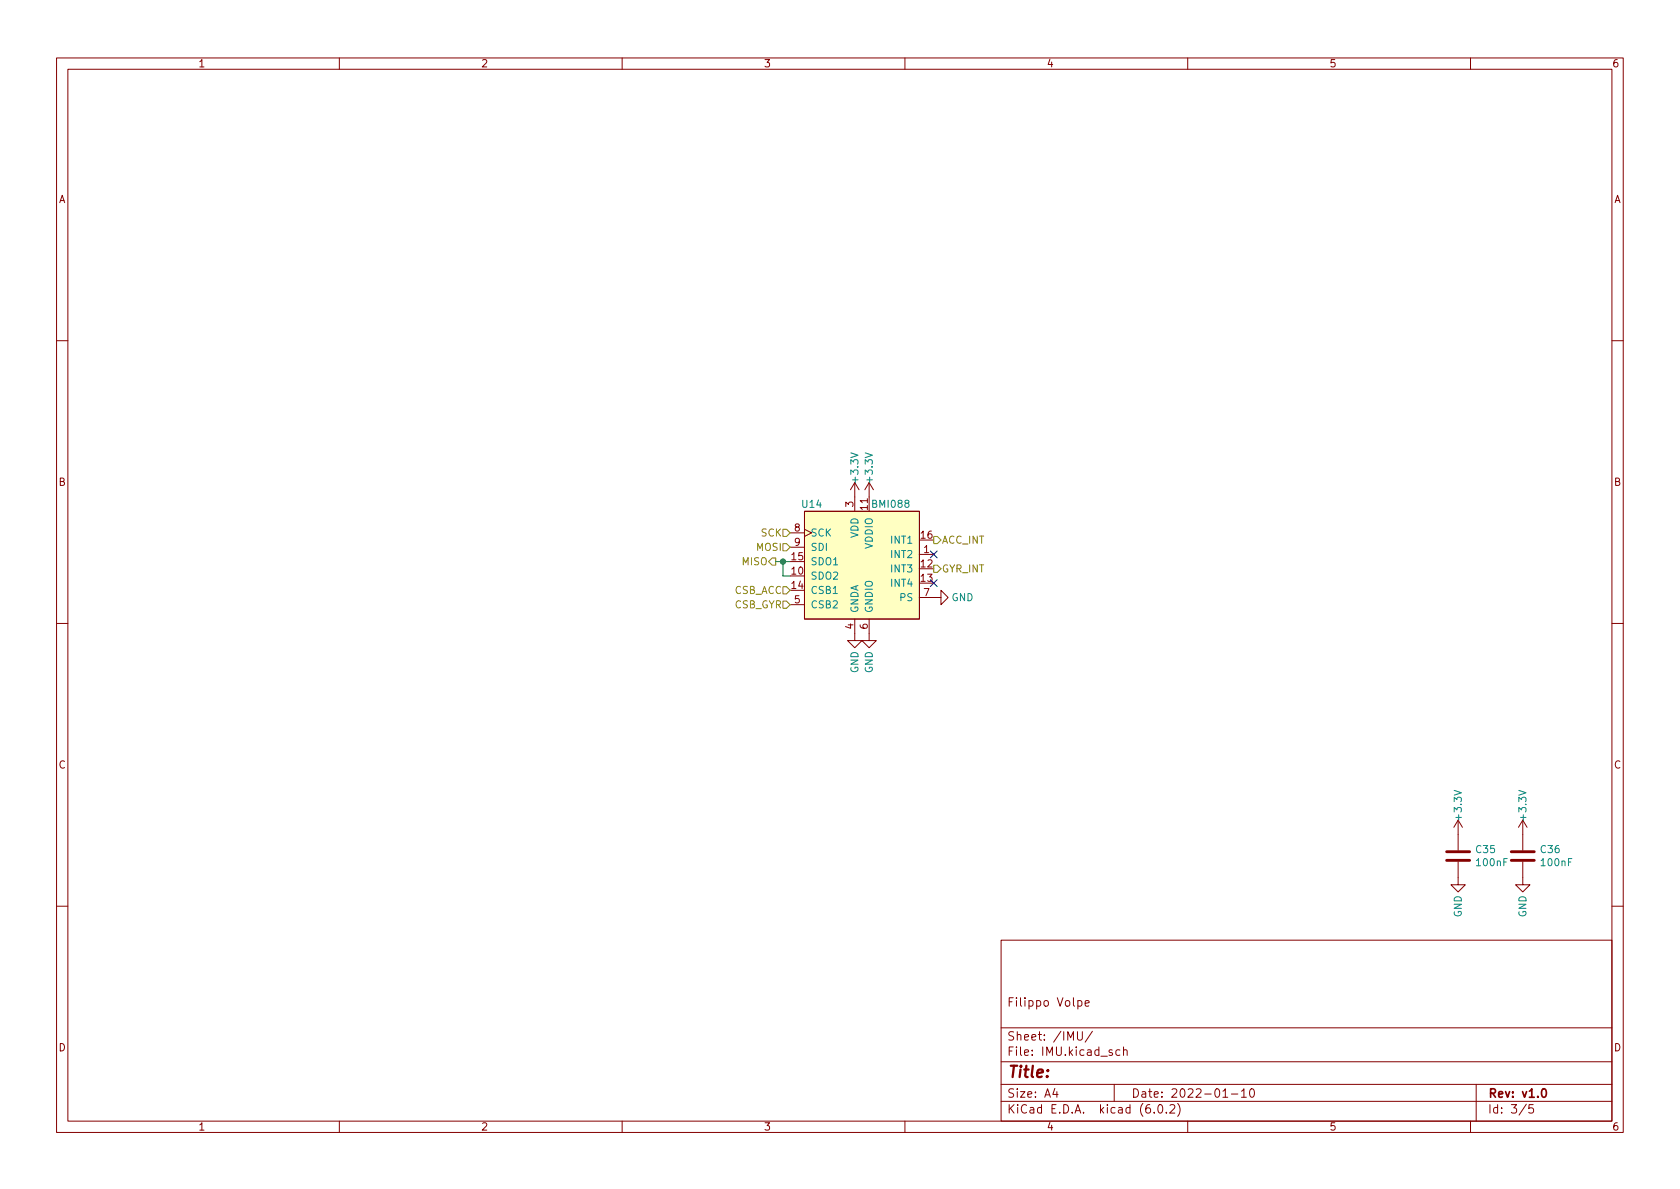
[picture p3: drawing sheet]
<svg xmlns="http://www.w3.org/2000/svg" width="297mm" height="210mm" viewBox="0 0 297 210" stroke-linecap="round" stroke-linejoin="round" font-family="sans-serif">
<g fill="none" stroke="#840000" stroke-width=".18">
<path d="M10 10.2h277v190.1h-277zM12 12.2h273v186.1h-273zM60 10.2v2M110 10.2v2M160 10.2v2M210 10.2v2M260 10.2v2M10 60.2h2M285 60.2h2M139.7 94.2h2.5M139.7 96.8h2.5M142.2 90.4h20.4v19.1h-20.4z"/>
<path d="M142.2 93.6l1.3 .6-1.3 .7M151.1 85.3v5.1M151.1 85.3l-.7 1.3M151.1 85.3l.8 1.3M153.7 85.3v5.1M153.7 85.3l-.8 1.3M153.7 85.3l.7 1.3M162.6 98h2.5M10 110.2h2M139.7 106.9h2.5M151.1 109.5v3.8h1.3l-1.3 1.2-1.2-1.2h1.2M153.7 109.5v3.8h1.2l-1.2 1.2-1.3-1.2h1.3"/>
<path d="M162.6 105.7h3.8v-1.3l1.2 1.3-1.2 1.2v-1.2M285 110.2h2M257.8 152.4v4.1h1.3l-1.3 1.2-1.3-1.2h1.3M257.8 145v5.4M257.8 145l-.8 1.3M257.8 145l.8 1.3M269.2 152.4v4.1h1.3l-1.3 1.2-1.2-1.2h1.2M269.2 145v5.4M269.2 145l-.7 1.3M269.2 145l.8 1.3M10 160.2h2M177 166.3h108v32h-108z"/>
<path d="M190.6 177l.4-.1 .3 .3v.4l-.2 .3h-.5M191.9 177.4l.7-.1-.1-.3-.4-.1-.2 .2v.8h.6M285 160.2h2M60 198.3v2M110 198.3v2M160 198.3v2M177 194.8h108M177 191.8h108M177 187.8h108M177 181.8h108M186.5 192.5l-.4 1h1M186.9 193v1"/>
<path d="M190.5 182.4v1.2l.3 .3h.3l.3-.3v-1.2M193.1 182.4l-1.2 1.9M197 191.8v3M198 185.7l-.4-.1-.3 .3v.4l.1 .3h.6M198.6 185.8l.3-.2 .3 .1 .1 .9M198.6 185.1v1.5M204.1 196.7v.1M204.9 195.4l.2-.1a.81 .81 0 0 1 .6 .7 .81 .81 0 0 1-.3 .8h-.2a.81 .81 0 0 1-.6-.6 .81 .81 0 0 1 .3-.8zM206.2 196.7v.1M206.9 195.5l.5-.2 .2 .2 .1 .3-.9 1h.9M208.2 195.1a1.72 1.72 0 0 1 0 2.3M210 198.3v2"/>
<path d="M216.2 194h.9M217.7 193.5h1.2M219.5 193l.4-.5v1.5M219.5 194h.9M221.1 192.7l.2-.2a.81 .81 0 0 1 .6 .7 .81 .81 0 0 1-.3 .8h-.2a.81 .81 0 0 1-.3-1.3zM260 198.3v2M261 191.8v6.5M269.9 195.3l-1.3 1.9M271.1 195.3h-.7l-.1 .7 .2-.1 .5 .1 .2 .2-.1 .5-.2 .1-.6-.1"/>
</g>
<path d="M272.8 192.6l.1-.1a.81 .81 0 0 1 .6 .7 .81 .81 0 0 1-.3 .8h-.1a.81 .81 0 0 1-.6-.6 .81 .81 0 0 1 .3-.8z" fill="none" stroke="#840000" stroke-width=".3"/>
<path d="M255.8 152.1h4M255.8 150.6h4M267.2 152.1h4.1M267.2 150.6h4.1" fill="none" stroke="#840000" stroke-width=".51"/>
<path d="M142.2 90.4h20.4v19.1h-20.4z" fill="#ffffc2" stroke="#ffffc2" stroke-width=".18"/>
<path d="M136.5 98.7h.7v1.2h-.7l-.6-.6zM138.4 96.1h.7l.6 .7-.6 .6h-.7zM138.4 93.6h.7l.6 .6-.6 .7h-.7zM165.1 94.9h.6l.7 .6-.7 .6h-.6zM165.1 99.9h.6l.7 .7-.7 .6h-.6zM138.4 106.3h.7l.6 .6-.6 .7h-.7zM138.4 103.8h.7l.6 .6-.6 .6h-.7z" fill="none" stroke="#848400" stroke-width=".18"/>
<path d="M137.2 99.3h2.5M138.4 99.3v2.5h1.3" fill="none" stroke="#008400" stroke-width=".18"/>
<path d="M164.5 97.4l1.2 1.2M165.7 97.4l-1.2 1.2M164.5 102.5l1.2 1.2M165.7 102.5l-1.2 1.2" fill="none" stroke="#000084" stroke-width=".18"/>
<circle cx="138.4" cy="99.3" r=".46" fill="#008400" stroke="#008400" stroke-width=".18"/>
<text font-size="2.8" fill="#840000" x="178" y="190.6">Title:</text>
<g font-size="2.1" fill="#840000">
<text x="178" y="178">Filippo Volpe</text>
<text x="178" y="184">Sheet: /IMU/</text>
<text x="178" y="186.7">File: IMU.kicad_sch</text>
<text x="178" y="196.9">KiCad E.D.A. kicad (6.0.2)</text>
<text x="178" y="194.1">Size: A4</text>
<text x="200" y="194.1">Date: 2022-01-10</text>
<text x="263" y="194.1">Rev: v1.0</text>
<text x="263" y="196.9">Id: 3/5</text>
</g>
<g font-size="1.8" fill="#840000">
<text x="35" y="11.9">1</text>
<text x="85" y="11.9">2</text>
<text x="135" y="11.9">3</text>
<text x="185" y="11.9">4</text>
<text x="235" y="11.9">5</text>
<text x="285" y="11.9">6</text>
<text x="10.3" y="35.9">A</text>
<text x="285.3" y="35.9">A</text>
<text x="10.3" y="85.9">B</text>
<text x="150.9" y="89.6" transform="rotate(-90 150.9 89.6)">3</text>
<text x="285.3" y="85.9">B</text>
<text x="140.5" y="94">8</text>
<text x="153.4" y="90.1" transform="rotate(-90 153.4 90.1)">11</text>
<text x="162.8" y="95.2">16</text>
<text x="140" y="101.6">10</text>
<text x="140" y="99.1">15</text>
<text x="140.5" y="96.5">9</text>
<text x="162.8" y="100.3">12</text>
<text x="163.3" y="97.8">1</text>
<text x="140" y="104.1">14</text>
<text x="140.5" y="106.7">5</text>
<text x="162.8" y="102.9">13</text>
<text x="163.3" y="105.4">7</text>
<text x="150.9" y="111.2" transform="rotate(-90 150.9 111.2)">4</text>
<text x="153.4" y="111.2" transform="rotate(-90 153.4 111.2)">6</text>
<text x="10.3" y="135.9">C</text>
<text x="285.3" y="135.9">C</text>
<text x="10.3" y="185.9">D</text>
<text x="285.3" y="185.9">D</text>
<text x="35" y="199.9">1</text>
<text x="85" y="199.9">2</text>
<text x="135" y="199.9">3</text>
<text x="185" y="199.9">4</text>
<text x="235" y="199.9">5</text>
<text x="285" y="199.9">6</text>
</g>
<g font-size="1.8" fill="#008484">
<text x="141.9" y="89.8">U14</text>
<text x="151.8" y="85.1" transform="rotate(-90 151.8 85.1)">+3.3V</text>
<text x="154.3" y="85.1" transform="rotate(-90 154.3 85.1)">+3.3V</text>
<text x="154.4" y="89.8">BMI088</text>
<text x="143.3" y="94.9">SCK</text>
<text x="151.8" y="95.2" transform="rotate(-90 151.8 95.2)">VDD</text>
<text x="143.3" y="99.9">SDO1</text>
<text x="143.3" y="97.4">SDI</text>
<text x="154.3" y="97" transform="rotate(-90 154.3 97)">VDDIO</text>
<text x="157.7" y="98.7">INT2</text>
<text x="157.7" y="101.2">INT3</text>
<text x="157.7" y="96.1">INT1</text>
<text x="143.3" y="102.5">SDO2</text>
<text x="143.3" y="105">CSB1</text>
<text x="143.3" y="107.6">CSB2</text>
<text x="157.7" y="103.8">INT4</text>
<text x="159.2" y="106.3">PS</text>
<text x="168.2" y="106.3">GND</text>
<text x="151.8" y="108.5" transform="rotate(-90 151.8 108.5)">GNDA</text>
<text x="154.3" y="108.5" transform="rotate(-90 154.3 108.5)">GNDIO</text>
<text x="151.8" y="119.1" transform="rotate(-90 151.8 119.1)">GND</text>
<text x="154.3" y="119.1" transform="rotate(-90 154.3 119.1)">GND</text>
<text x="258.4" y="144.8" transform="rotate(-90 258.4 144.8)">+3.3V</text>
<text x="269.9" y="144.8" transform="rotate(-90 269.9 144.8)">+3.3V</text>
<text x="261" y="150.8">C35</text>
<text x="261.2" y="153.2">100nF</text>
<text x="272.5" y="150.8">C36</text>
<text x="272.6" y="153.2">100nF</text>
<text x="258.4" y="162.2" transform="rotate(-90 258.4 162.2)">GND</text>
<text x="269.9" y="162.2" transform="rotate(-90 269.9 162.2)">GND</text>
</g>
<g font-size="1.8" fill="#848400">
<text x="134.6" y="94.9">SCK</text>
<text x="131.3" y="99.9">MISO</text>
<text x="133.8" y="97.4">MOSI</text>
<text x="166.5" y="96.1">ACC_INT</text>
<text x="166.5" y="101.2">GYR_INT</text>
<text x="129.8" y="107.6">CSB_GYR</text>
<text x="129.8" y="105">CSB_ACC</text>
</g>
</svg>
